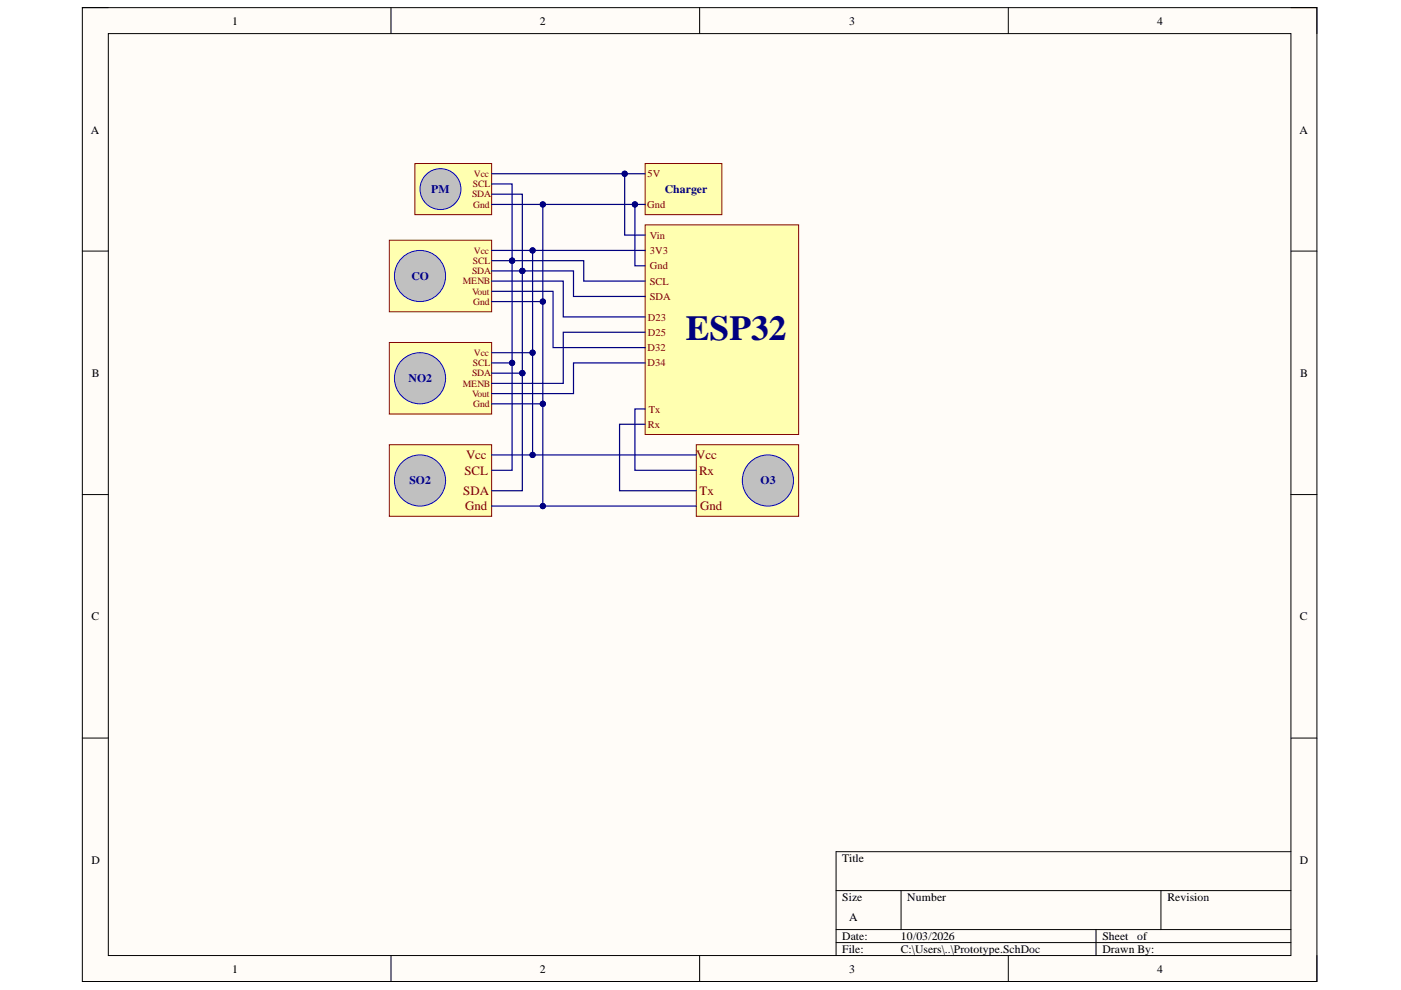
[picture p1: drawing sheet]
<svg xmlns="http://www.w3.org/2000/svg" width="297mm" height="210mm" viewBox="0 0 297 210" stroke-linecap="round" stroke-linejoin="round" font-family="sans-serif">
<path d="M17.5 1.6h261.7v206.5h-261.7z" fill-rule="evenodd" fill="#fffcf8"/>
<path d="M17.5 1.6h261.7v206.5h-261.7z" fill="none" stroke="#000" stroke-width=".21"/>
<path d="M23 7.1h250.7v195.5h-250.7z" fill-rule="evenodd" fill="#fffcf8"/>
<g fill="none" stroke="#000" stroke-width=".21">
<path d="M17.5 1.6h5.5M23 7.1h250.7v195.5h-250.7zM82.9 1.6v5.5M148.3 1.6v5.5M213.8 1.6v5.5M273.7 1.6h5.5v5.5M17.5 53.2h5.5M273.7 53.2h5.5M17.5 104.9h5.5M273.7 104.9h5.5M17.5 156.5h5.5M273.7 156.5h5.5"/>
<path d="M177.3 188.8h96.4M177.3 197.1h96.4M177.3 199.9h96.4M191 188.8v8.3M232.4 197.1v5.5M246.1 188.8v8.3M273.7 180.6h-96.4v22M82.9 202.6v5.5M148.3 202.6v5.5M213.8 202.6v5.5M279.2 202.6v5.5"/>
</g>
<path d="M136.8 47.7h32.5v44.4h-32.5z" fill-rule="evenodd" fill="#ffffb0"/>
<path d="M136.8 47.7h32.5v44.4h-32.5z" fill="none" stroke="#800000" stroke-width=".21"/>
<path d="M136.8 34.7h16.3v10.8h-16.3z" fill-rule="evenodd" fill="#ffffb0"/>
<path d="M136.8 34.7h16.3v10.8h-16.3z" fill="none" stroke="#800000" stroke-width=".21"/>
<path d="M82.5 50.9h21.7v15.2h-21.7z" fill-rule="evenodd" fill="#ffffb0"/>
<path d="M82.5 50.9h21.7v15.2h-21.7z" fill="none" stroke="#800000" stroke-width=".21"/>
<circle cx="89" cy="58.5" r="5.4" fill="#c0c0c0"/>
<circle cx="89" cy="58.5" r="5.4" fill="none" stroke="#00f" stroke-width=".21"/>
<path d="M82.5 72.6h21.7v15.2h-21.7z" fill-rule="evenodd" fill="#ffffb0"/>
<path d="M82.5 72.6h21.7v15.2h-21.7z" fill="none" stroke="#800000" stroke-width=".21"/>
<circle cx="89" cy="80.2" r="5.4" fill="#c0c0c0"/>
<circle cx="89" cy="80.2" r="5.4" fill="none" stroke="#00f" stroke-width=".21"/>
<path d="M82.5 94.3h21.7v15.2h-21.7z" fill-rule="evenodd" fill="#ffffb0"/>
<path d="M82.5 94.3h21.7v15.2h-21.7z" fill="none" stroke="#800000" stroke-width=".21"/>
<circle cx="89" cy="101.9" r="5.4" fill="#c0c0c0"/>
<circle cx="89" cy="101.9" r="5.4" fill="none" stroke="#00f" stroke-width=".21"/>
<path d="M147.6 94.3h21.7v15.2h-21.7z" fill-rule="evenodd" fill="#ffffb0"/>
<path d="M147.6 94.3h21.7v15.2h-21.7z" fill="none" stroke="#800000" stroke-width=".21"/>
<circle cx="162.8" cy="101.9" r="5.4" fill="#c0c0c0"/>
<circle cx="162.8" cy="101.9" r="5.4" fill="none" stroke="#00f" stroke-width=".21"/>
<path d="M88 34.7h16.2v10.8h-16.2z" fill-rule="evenodd" fill="#ffffb0"/>
<path d="M88 34.7h16.2v10.8h-16.2z" fill="none" stroke="#800000" stroke-width=".21"/>
<circle cx="93.4" cy="40.1" r="4.3" fill="#c0c0c0"/>
<circle cx="93.4" cy="40.1" r="4.3" fill="none" stroke="#00f" stroke-width=".21"/>
<path d="M104.2 36.8h32.6" fill="none" stroke="#000080" stroke-width=".25"/>
<circle cx="132.4" cy="36.8" r=".55" fill="#000080"/>
<circle cx="132.4" cy="36.8" r=".55" fill="none" stroke="#000080" stroke-width=".21"/>
<path d="M104.2 43.3h32.6" fill="none" stroke="#000080" stroke-width=".25"/>
<circle cx="115.1" cy="43.3" r=".55" fill="#000080"/>
<circle cx="115.1" cy="43.3" r=".55" fill="none" stroke="#000080" stroke-width=".21"/>
<circle cx="134.6" cy="43.3" r=".55" fill="#000080"/>
<circle cx="134.6" cy="43.3" r=".55" fill="none" stroke="#000080" stroke-width=".21"/>
<path d="M104.2 39h4.4v16.3h-4.4" fill="none" stroke="#000080" stroke-width=".25"/>
<circle cx="108.6" cy="55.3" r=".55" fill="#000080"/>
<circle cx="108.6" cy="55.3" r=".55" fill="none" stroke="#000080" stroke-width=".21"/>
<path d="M108.6 55.3v21.6h-4.4" fill="none" stroke="#000080" stroke-width=".25"/>
<circle cx="108.6" cy="55.3" r=".55" fill="#000080"/>
<circle cx="108.6" cy="55.3" r=".55" fill="none" stroke="#000080" stroke-width=".21"/>
<circle cx="108.6" cy="76.9" r=".55" fill="#000080"/>
<circle cx="108.6" cy="76.9" r=".55" fill="none" stroke="#000080" stroke-width=".21"/>
<path d="M104.2 57.4h6.5" fill="none" stroke="#000080" stroke-width=".25"/>
<circle cx="110.7" cy="57.4" r=".55" fill="#000080"/>
<circle cx="110.7" cy="57.4" r=".55" fill="none" stroke="#000080" stroke-width=".21"/>
<path d="M108.6 76.9v22.8h-4.4" fill="none" stroke="#000080" stroke-width=".25"/>
<circle cx="108.6" cy="76.9" r=".55" fill="#000080"/>
<circle cx="108.6" cy="76.9" r=".55" fill="none" stroke="#000080" stroke-width=".21"/>
<path d="M110.7 79.1v24.9h-6.5" fill="none" stroke="#000080" stroke-width=".25"/>
<circle cx="110.7" cy="79.1" r=".55" fill="#000080"/>
<circle cx="110.7" cy="79.1" r=".55" fill="none" stroke="#000080" stroke-width=".21"/>
<path d="M104.2 53.1h32.6" fill="none" stroke="#000080" stroke-width=".25"/>
<circle cx="112.9" cy="53.1" r=".55" fill="#000080"/>
<circle cx="112.9" cy="53.1" r=".55" fill="none" stroke="#000080" stroke-width=".21"/>
<path d="M134.6 43.3v13.1h2.2" fill="none" stroke="#000080" stroke-width=".25"/>
<circle cx="134.6" cy="43.3" r=".55" fill="#000080"/>
<circle cx="134.6" cy="43.3" r=".55" fill="none" stroke="#000080" stroke-width=".21"/>
<path d="M132.4 36.8v13h4.4" fill="none" stroke="#000080" stroke-width=".25"/>
<circle cx="132.4" cy="36.8" r=".55" fill="#000080"/>
<circle cx="132.4" cy="36.8" r=".55" fill="none" stroke="#000080" stroke-width=".21"/>
<path d="M104.2 79.1h6.5" fill="none" stroke="#000080" stroke-width=".25"/>
<circle cx="110.7" cy="79.1" r=".55" fill="#000080"/>
<circle cx="110.7" cy="79.1" r=".55" fill="none" stroke="#000080" stroke-width=".21"/>
<path d="M104.2 41.2h6.5v37.9" fill="none" stroke="#000080" stroke-width=".25"/>
<circle cx="110.7" cy="57.4" r=".55" fill="#000080"/>
<circle cx="110.7" cy="57.4" r=".55" fill="none" stroke="#000080" stroke-width=".21"/>
<circle cx="110.7" cy="79.1" r=".55" fill="#000080"/>
<circle cx="110.7" cy="79.1" r=".55" fill="none" stroke="#000080" stroke-width=".21"/>
<path d="M112.9 53.1v21.7h-8.7" fill="none" stroke="#000080" stroke-width=".25"/>
<circle cx="112.9" cy="74.8" r=".55" fill="#000080"/>
<circle cx="112.9" cy="74.8" r=".55" fill="none" stroke="#000080" stroke-width=".21"/>
<circle cx="112.9" cy="53.1" r=".55" fill="#000080"/>
<circle cx="112.9" cy="53.1" r=".55" fill="none" stroke="#000080" stroke-width=".21"/>
<path d="M112.9 74.8v21.7h-8.7" fill="none" stroke="#000080" stroke-width=".25"/>
<circle cx="112.9" cy="74.8" r=".55" fill="#000080"/>
<circle cx="112.9" cy="74.8" r=".55" fill="none" stroke="#000080" stroke-width=".21"/>
<circle cx="112.9" cy="96.5" r=".55" fill="#000080"/>
<circle cx="112.9" cy="96.5" r=".55" fill="none" stroke="#000080" stroke-width=".21"/>
<path d="M104.2 63.9h10.9v21.7" fill="none" stroke="#000080" stroke-width=".25"/>
<circle cx="115.1" cy="63.9" r=".55" fill="#000080"/>
<circle cx="115.1" cy="63.9" r=".55" fill="none" stroke="#000080" stroke-width=".21"/>
<circle cx="115.1" cy="85.6" r=".55" fill="#000080"/>
<circle cx="115.1" cy="85.6" r=".55" fill="none" stroke="#000080" stroke-width=".21"/>
<path d="M115.1 43.3v20.6" fill="none" stroke="#000080" stroke-width=".25"/>
<circle cx="115.1" cy="63.9" r=".55" fill="#000080"/>
<circle cx="115.1" cy="63.9" r=".55" fill="none" stroke="#000080" stroke-width=".21"/>
<circle cx="115.1" cy="43.3" r=".55" fill="#000080"/>
<circle cx="115.1" cy="43.3" r=".55" fill="none" stroke="#000080" stroke-width=".21"/>
<path d="M104.2 59.6h15.2v7.6h17.4M110.7 57.4h10.9v5.5h15.2M104.2 61.8h13.1v11.9h19.5M136.8 70.4h-17.4v10.9h-15.2" fill="none" stroke="#000080" stroke-width=".25"/>
<circle cx="110.7" cy="57.4" r=".55" fill="#000080"/>
<circle cx="110.7" cy="57.4" r=".55" fill="none" stroke="#000080" stroke-width=".21"/>
<path d="M108.6 55.3h15.2v4.3h13" fill="none" stroke="#000080" stroke-width=".25"/>
<circle cx="108.6" cy="55.3" r=".55" fill="#000080"/>
<circle cx="108.6" cy="55.3" r=".55" fill="none" stroke="#000080" stroke-width=".21"/>
<path d="M104.2 85.6h10.9v21.7h-10.9" fill="none" stroke="#000080" stroke-width=".25"/>
<circle cx="115.1" cy="107.3" r=".55" fill="#000080"/>
<circle cx="115.1" cy="107.3" r=".55" fill="none" stroke="#000080" stroke-width=".21"/>
<circle cx="115.1" cy="85.6" r=".55" fill="#000080"/>
<circle cx="115.1" cy="85.6" r=".55" fill="none" stroke="#000080" stroke-width=".21"/>
<path d="M115.1 107.3h32.5" fill="none" stroke="#000080" stroke-width=".25"/>
<circle cx="115.1" cy="107.3" r=".55" fill="#000080"/>
<circle cx="115.1" cy="107.3" r=".55" fill="none" stroke="#000080" stroke-width=".21"/>
<path d="M112.9 96.5h34.7" fill="none" stroke="#000080" stroke-width=".25"/>
<circle cx="112.9" cy="96.5" r=".55" fill="#000080"/>
<circle cx="112.9" cy="96.5" r=".55" fill="none" stroke="#000080" stroke-width=".21"/>
<path d="M136.8 76.9h-15.2v6.5h-17.4M136.8 86.7h-2.2v13h13M136.8 90h-5.4v14h16.2" fill="none" stroke="#000080" stroke-width=".25"/>
<text font-size="7.4" fill="#000080" x="145.4" y="72.1">ESP32</text>
<g font-size="2.7" fill="#800000">
<text x="98.5" y="100.7">SCL</text>
<text x="98.8" y="97.4">Vcc</text>
<text x="147.6" y="97.4">Vcc</text>
<text x="148.2" y="100.7">Rx</text>
<text x="98.2" y="105">SDA</text>
<text x="148.3" y="105">Tx</text>
<text x="98.6" y="108.2">Gnd</text>
<text x="148.5" y="108.2">Gnd</text>
</g>
<g font-size="2.5">
<text x="49.2" y="5.2">1</text>
<text x="114.5" y="5.2">2</text>
<text x="180" y="5.2">3</text>
<text x="245.3" y="5.2">4</text>
<text x="19.3" y="28.3">A</text>
<text x="275.5" y="28.3">A</text>
<text x="19.5" y="79.9">B</text>
<text x="275.7" y="79.9">B</text>
<text x="19.4" y="131.5">C</text>
<text x="275.6" y="131.5">C</text>
<text x="19.4" y="183.2">D</text>
<text x="178.6" y="182.8">Title</text>
<text x="275.6" y="183.2">D</text>
<text x="178.6" y="191">Size</text>
<text x="192.4" y="191">Number</text>
<text x="247.5" y="191">Revision</text>
<text x="180" y="195.2">A</text>
<text x="178.6" y="199.3">Date:</text>
<text x="178.6" y="202.1">File:</text>
<text x="191" y="199.3">10/03/2026</text>
<text x="191" y="202.1">C:\Users\..\Prototype.SchDoc</text>
<text x="233.7" y="199.3">Sheet</text>
<text x="233.7" y="202.1">Drawn By:</text>
<text x="241.1" y="199.3">of</text>
<text x="49.2" y="206.2">1</text>
<text x="114.5" y="206.2">2</text>
<text x="180" y="206.2">3</text>
<text x="245.3" y="206.2">4</text>
</g>
<g font-size="2.5" fill="#000080">
<text x="91.4" y="40.9">PM</text>
<text x="140.9" y="40.9">Charger</text>
<text x="87.2" y="59.3">CO</text>
<text x="86.6" y="81.1">NO2</text>
<text x="86.8" y="102.7">SO2</text>
<text x="161.2" y="102.7">O3</text>
</g>
<g font-size="2.2" fill="#800000">
<text x="137.3" y="37.6">5V</text>
<text x="137.2" y="44.1">Gnd</text>
<text x="137.8" y="50.6">Vin</text>
<text x="137.8" y="53.8">3V3</text>
<text x="137.8" y="57.1">Gnd</text>
<text x="137.8" y="60.3">SCL</text>
<text x="137.8" y="63.6">SDA</text>
<text x="137.4" y="68">D23</text>
<text x="137.4" y="71.3">D25</text>
<text x="137.3" y="74.5">D32</text>
<text x="137.3" y="77.7">D34</text>
<text x="137.5" y="87.5">Tx</text>
<text x="137.4" y="90.7">Rx</text>
</g>
<g font-size="2" fill="#800000">
<text x="100.1" y="41.8">SDA</text>
<text x="100.2" y="39.7">SCL</text>
<text x="100.5" y="37.5">Vcc</text>
<text x="100.3" y="44">Gnd</text>
<text x="100.5" y="53.8">Vcc</text>
<text x="100.1" y="58.1">SDA</text>
<text x="100.2" y="56">SCL</text>
<text x="100.3" y="64.7">Gnd</text>
<text x="100.2" y="77.6">SCL</text>
<text x="100.5" y="75.5">Vcc</text>
<text x="100.1" y="79.8">SDA</text>
<text x="100.3" y="86.3">Gnd</text>
</g>
<g font-size="2" fill="#980000">
<text x="98.1" y="60.3">MENB</text>
<text x="100.1" y="62.5">Vout</text>
<text x="98.1" y="82">MENB</text>
<text x="100.1" y="84.1">Vout</text>
</g>
</svg>
